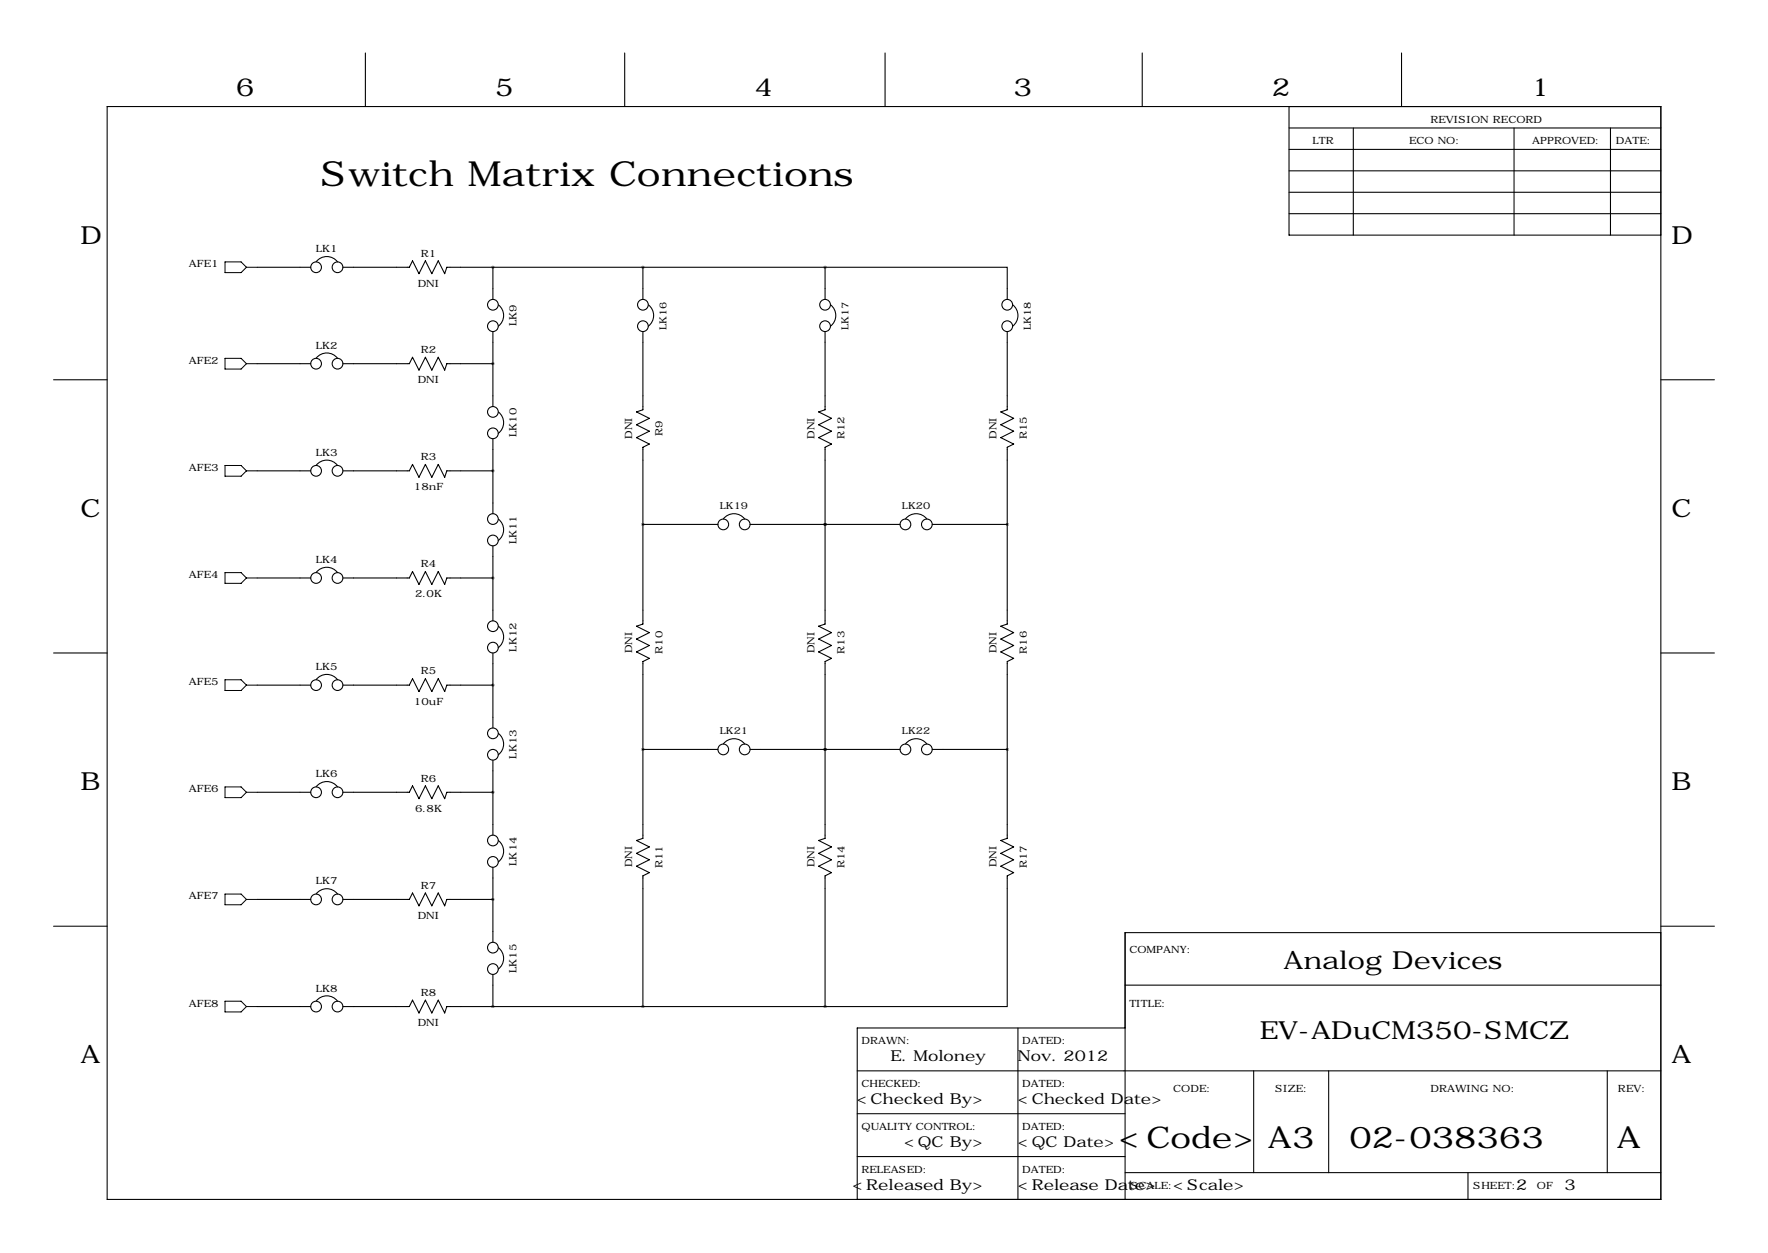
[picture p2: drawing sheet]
<svg xmlns="http://www.w3.org/2000/svg" width="419mm" height="297mm" viewBox="0 0 419 297" stroke-linecap="round" stroke-linejoin="round" font-family="sans-serif">
<g fill="none" stroke="#000" stroke-width=".25">
<path d="M86.6 12.6v12.7M148.1 12.6v12.7M209.8 12.6v12.7M270.8 12.6v12.7M332.2 12.6v12.7M25.4 25.3h368.3v259h-368.3zM305.6 30.3h88.1M305.6 35.4h88.1M305.6 25.3v30.4h88.1M320.8 30.3v25.4M358.9 30.3v25.4M381.8 30.3v25.4"/>
<path d="M305.6 40.5h88.1M305.6 45.6h88.1M305.6 50.7h88.1M61 63.4h12.7M74.9 62a3.2 3.2 0 0 1 5.1 .1M81.3 63.4h15.7l.8-1.6 1.5 3.1 1.5-3.1 1.6 3.1 1.5-3.1 1.5 3.1 .5-1.5h89.7M116.8 63.4v7.6M116.8 78.6v17.8M118.1 72.3a3.2 3.2 0 0 1 0 5M152.4 63.4v7.6M152.4 78.6v18.5l-1.5 .5 3 1.6-3 1.5 3 1.5-3 1.5 3 1.6-1.5 .7v41.9l-1.5 .5 3 1.6-3 1.5 3 1.5-3 1.5 3 1.6-1.5 .7v41.9l-1.5 .5 3 1.6-3 1.5 3 1.5-3 1.5 3 1.6-1.5 .7v31M153.7 72.3a3.2 3.2 0 0 1 0 5"/>
<path d="M195.6 63.4h43.2v7.6M195.6 63.4v7.6M195.6 78.6v18.5l-1.5 .5 3 1.6-3 1.5 3 1.5-3 1.5 3 1.6-1.5 .7v41.9l-1.5 .5 3 1.6-3 1.5 3 1.5-3 1.5 3 1.6-1.5 .7v41.9l-1.5 .5 3 1.6-3 1.5 3 1.5-3 1.5 3 1.6-1.5 .7v31M196.9 72.3a3.2 3.2 0 0 1 0 5M238.8 78.6v18.5l-1.6 .5 3.1 1.6-3.1 1.5 3.1 1.5-3.1 1.5 3.1 1.6-1.5 .7v41.9l-1.6 .5 3.1 1.6-3.1 1.5 3.1 1.5-3.1 1.5 3.1 1.6-1.5 .7v41.9l-1.6 .5 3.1 1.6-3.1 1.5 3.1 1.5-3.1 1.5 3.1 1.6-1.5 .7v31h-43.2M240.1 72.3a3.2 3.2 0 0 1-.1 5M12.7 90h12.7M61 86.2h12.7M74.9 84.9a3.2 3.2 0 0 1 5.1 0M81.3 86.2h15.7l.8-1.5 1.5 3 1.5-3 1.6 3 1.5-3 1.5 3 .5-1.5h10.9M118.1 97.7a3.2 3.2 0 0 1 0 5M393.7 90h12.7"/>
<path d="M61 111.6h12.7M74.9 110.3a3.2 3.2 0 0 1 5.1 0M81.3 111.6h15.7l.8-1.5 1.5 3 1.5-3 1.6 3 1.5-3 1.5 3 .5-1.5h10.9M116.8 104v17.8M61 137h12.7M74.9 135.7a3.2 3.2 0 0 1 5.1 0M81.3 137h15.7l.8-1.5 1.5 3 1.5-3 1.6 3 1.5-3 1.5 3 .5-1.5h10.9M116.8 129.4v17.8M118.1 123.1a3.2 3.2 0 0 1 0 5M152.4 124.3h17.8M171.5 123a3.2 3.2 0 0 1 5 0M177.8 124.3h35.6"/>
<path d="M195.6 124.3h.1M214.6 123a3.2 3.2 0 0 1 5.1 0M221 124.3h17.8M12.7 154.8h12.7M116.8 154.8v17.8M118.1 148.5a3.2 3.2 0 0 1 0 5M393.7 154.8h12.7M61 162.4h12.7M74.9 161.1a3.2 3.2 0 0 1 5.1 0M81.3 162.4h15.7l.8-1.5 1.5 3 1.5-3 1.6 3 1.5-3 1.5 3 .5-1.5h10.9M118.1 173.9a3.2 3.2 0 0 1 0 5M152.4 177.7h17.8"/>
<path d="M171.5 176.3a3.2 3.2 0 0 1 5 .1M177.8 177.7h35.6M195.6 177.7h.1M214.6 176.3a3.2 3.2 0 0 1 5.1 .1M221 177.7h17.8M61 187.8h12.7M74.9 186.5a3.2 3.2 0 0 1 5.1 0M81.3 187.8h15.7l.8-1.5 1.5 3 1.5-3 1.6 3 1.5-3 1.5 3 .5-1.5h10.9M116.8 180.2v17.8M118.1 199.3a3.2 3.2 0 0 1 0 5M12.7 219.6h12.7M61 213.2h12.7"/>
<path d="M74.9 211.9a3.2 3.2 0 0 1 5.1 0M81.3 213.2h15.7l.8-1.5 1.5 3 1.5-3 1.6 3 1.5-3 1.5 3 .5-1.5h10.9M116.8 205.6v17.8M393.7 219.6h12.7M61 238.6h12.7M74.9 237.3a3.2 3.2 0 0 1 5.1 0M81.3 238.6h15.7l.8-1.5 1.5 3 1.5-3 1.6 3 1.5-3 1.5 3 .5-1.5h89.7M116.8 231v7.6M118.1 224.7a3.2 3.2 0 0 1 0 5M266.7 233.5h127M393.7 221.1h-127v63.2M203.2 253.9h190.5"/>
<path d="M241.3 243.7v40.6M266.7 243.7h-63.5v40.6M297.2 253.9v24.1M315 253.9v24.1M381 253.9v24.1M203.2 264h63.5M203.2 274.2h63.5M266.7 278h127M348 278v6.3"/>
<circle cx="74.9" cy="63.4" r="1.27"/>
<circle cx="80" cy="63.4" r="1.27"/>
<circle cx="116.8" cy="77.3" r="1.27"/>
<circle cx="116.8" cy="72.2" r="1.27"/>
<circle cx="152.4" cy="77.3" r="1.27"/>
<circle cx="152.4" cy="72.2" r="1.27"/>
<circle cx="195.6" cy="77.3" r="1.27"/>
<circle cx="195.6" cy="72.2" r="1.27"/>
<circle cx="238.8" cy="77.3" r="1.27"/>
<circle cx="238.8" cy="72.2" r="1.27"/>
<circle cx="74.9" cy="86.2" r="1.27"/>
<circle cx="80" cy="86.2" r="1.27"/>
<circle cx="116.8" cy="97.6" r="1.27"/>
<circle cx="74.9" cy="111.6" r="1.27"/>
<circle cx="80" cy="111.6" r="1.27"/>
<circle cx="116.8" cy="102.7" r="1.27"/>
<circle cx="74.9" cy="137" r="1.27"/>
<circle cx="80" cy="137" r="1.27"/>
<circle cx="116.8" cy="128.1" r="1.27"/>
<circle cx="116.8" cy="123" r="1.27"/>
<circle cx="171.4" cy="124.3" r="1.27"/>
<circle cx="176.5" cy="124.3" r="1.27"/>
<circle cx="214.6" cy="124.3" r="1.27"/>
<circle cx="219.7" cy="124.3" r="1.27"/>
<circle cx="116.8" cy="153.5" r="1.27"/>
<circle cx="116.8" cy="148.4" r="1.27"/>
<circle cx="74.9" cy="162.4" r="1.27"/>
<circle cx="80" cy="162.4" r="1.27"/>
<circle cx="116.8" cy="178.9" r="1.27"/>
<circle cx="116.8" cy="173.8" r="1.27"/>
<circle cx="171.4" cy="177.7" r="1.27"/>
<circle cx="176.5" cy="177.7" r="1.27"/>
<circle cx="214.6" cy="177.7" r="1.27"/>
<circle cx="219.7" cy="177.7" r="1.27"/>
<circle cx="74.9" cy="187.8" r="1.27"/>
<circle cx="80" cy="187.8" r="1.27"/>
<circle cx="116.8" cy="199.2" r="1.27"/>
<circle cx="74.9" cy="213.2" r="1.27"/>
<circle cx="80" cy="213.2" r="1.27"/>
<circle cx="116.8" cy="204.3" r="1.27"/>
<circle cx="74.9" cy="238.6" r="1.27"/>
<circle cx="80" cy="238.6" r="1.27"/>
<circle cx="116.8" cy="224.6" r="1.27"/>
<circle cx="116.8" cy="229.7" r="1.27"/>
</g>
<g fill="none" stroke="#000" stroke-width=".24">
<path d="M53.3 62.1h3.8l1.3 1.3-1.3 1.2h-3.8zM58.4 63.4h2.6M53.3 84.9h3.8l1.3 1.3-1.3 1.3h-3.8zM58.4 86.2h2.6M53.3 110.3h3.8l1.3 1.3-1.3 1.3h-3.8zM58.4 111.6h2.6M53.3 135.7h3.8l1.3 1.3-1.3 1.3h-3.8zM58.4 137h2.6M53.3 161.1h3.8l1.3 1.3-1.3 1.3h-3.8zM58.4 162.4h2.6M53.3 186.5h3.8l1.3 1.3-1.3 1.3h-3.8zM58.4 187.8h2.6"/>
<path d="M53.3 211.9h3.8l1.3 1.3-1.3 1.3h-3.8zM58.4 213.2h2.6M53.3 237.3h3.8l1.3 1.3-1.3 1.3h-3.8zM58.4 238.6h2.6"/>
</g>
<path d="M116.8 86.2a.05 .05 0 0 0 .1 0 .05 .05 0 0 0-.1 0zM116.8 111.6a.05 .05 0 0 0 .1 0 .05 .05 0 0 0-.1 0zM116.8 137a.05 .05 0 0 0 .1 0 .05 .05 0 0 0-.1 0zM116.8 162.4a.05 .05 0 0 0 .1 0 .05 .05 0 0 0-.1 0zM116.8 187.8a.05 .05 0 0 0 .1 0 .05 .05 0 0 0-.1 0zM116.8 213.2a.05 .05 0 0 0 .1 0 .05 .05 0 0 0-.1 0zM116.8 63.4a.05 .05 0 0 0 .1 0 .05 .05 0 0 0-.1 0zM116.8 238.6a.05 .05 0 0 0 .1 0 .05 .05 0 0 0-.1 0zM238.7 124.3a.05 .05 0 0 0 .1 0 .05 .05 0 0 0-.1 0zM238.7 177.7a.05 .05 0 0 0 .1 0 .05 .05 0 0 0-.1 0z" fill="#000" stroke="#000" stroke-width=".63"/>
<text font-size="8.2" x="76" y="44.1">Switch Matrix Connections</text>
<g font-size="7.1">
<text x="265.2" y="272.2">&lt;Code&gt;</text>
<text x="300.6" y="272.2">A3</text>
<text x="319.9" y="272.2">02-038363</text>
<text x="383.2" y="272.2">A</text>
</g>
<g font-size="5.9">
<text x="55.9" y="22.7">6</text>
<text x="117.3" y="22.7">5</text>
<text x="178.8" y="22.7">4</text>
<text x="240.3" y="22.7">3</text>
<text x="301.5" y="22.7">2</text>
<text x="363" y="22.7">1</text>
<text x="19" y="57.8">D</text>
<text x="396.2" y="57.8">D</text>
<text x="19" y="122.5">C</text>
<text x="396.2" y="122.5">C</text>
<text x="19" y="187.3">B</text>
<text x="396.2" y="187.3">B</text>
<text x="304.2" y="229.8">Analog Devices</text>
<text x="298.6" y="246.3">EV-ADuCM350-SMCZ</text>
<text x="19" y="252.1">A</text>
<text x="396.2" y="252.1">A</text>
</g>
<g font-size="3.6">
<text x="211.1" y="251.6">E. Moloney</text>
<text x="241.3" y="251.6">Nov. 2012</text>
<text x="203.1" y="261.8">&lt;Checked By&gt;</text>
<text x="241.3" y="261.8">&lt;Checked Date&gt;</text>
<text x="214.3" y="271.9">&lt;QC By&gt;</text>
<text x="241.3" y="271.9">&lt;QC Date&gt;</text>
<text x="202.1" y="282.1">&lt;Released By&gt;</text>
<text x="241.3" y="282.1">&lt;Release Date&gt;</text>
<text x="278.1" y="282.1">&lt;Scale&gt;</text>
<text x="359.4" y="282.1">2</text>
<text x="370.8" y="282.1">3</text>
</g>
<g font-size="2.4">
<text x="339.1" y="29.1">REVISION RECORD</text>
<text x="311.1" y="34.1">LTR</text>
<text x="334" y="34.1">ECO NO:</text>
<text x="363.2" y="34.1">APPROVED:</text>
<text x="383" y="34.1">DATE:</text>
<text x="74.9" y="59.8">LK1</text>
<text x="44.8" y="63.4">AFE1</text>
<text x="99.8" y="60.8">R1</text>
<text x="99" y="68">DNI</text>
<text x="122.5" y="77.4" transform="rotate(-90 122.5 77.4)">LK9</text>
<text x="74.9" y="82.7">LK2</text>
<text x="99.8" y="83.7">R2</text>
<text x="44.8" y="86.2">AFE2</text>
<text x="99" y="90.8">DNI</text>
<text x="122.5" y="103.7" transform="rotate(-90 122.5 103.7)">LK10</text>
<text x="149.9" y="104" transform="rotate(-90 149.9 104)">DNI</text>
<text x="157" y="103.3" transform="rotate(-90 157 103.3)">R9</text>
<text x="193" y="104" transform="rotate(-90 193 104)">DNI</text>
<text x="200.2" y="104.2" transform="rotate(-90 200.2 104.2)">R12</text>
<text x="236.2" y="104" transform="rotate(-90 236.2 104)">DNI</text>
<text x="243.4" y="104.2" transform="rotate(-90 243.4 104.2)">R15</text>
<text x="44.8" y="111.6">AFE3</text>
<text x="74.9" y="108.1">LK3</text>
<text x="99.8" y="109.1">R3</text>
<text x="98.1" y="116.2">18nF</text>
<text x="122.5" y="129.1" transform="rotate(-90 122.5 129.1)">LK11</text>
<text x="44.8" y="137">AFE4</text>
<text x="74.9" y="133.5">LK4</text>
<text x="99.8" y="134.5">R4</text>
<text x="98.4" y="141.6">2.0K</text>
<text x="122.5" y="154.5" transform="rotate(-90 122.5 154.5)">LK12</text>
<text x="149.9" y="154.8" transform="rotate(-90 149.9 154.8)">DNI</text>
<text x="157" y="155" transform="rotate(-90 157 155)">R10</text>
<text x="193" y="154.8" transform="rotate(-90 193 154.8)">DNI</text>
<text x="200.2" y="155" transform="rotate(-90 200.2 155)">R13</text>
<text x="236.2" y="154.8" transform="rotate(-90 236.2 154.8)">DNI</text>
<text x="243.4" y="155" transform="rotate(-90 243.4 155)">R16</text>
<text x="74.9" y="158.9">LK5</text>
<text x="99.8" y="159.9">R5</text>
<text x="44.8" y="162.4">AFE5</text>
<text x="98.1" y="167">10uF</text>
<text x="122.5" y="179.9" transform="rotate(-90 122.5 179.9)">LK13</text>
<text x="74.9" y="184.3">LK6</text>
<text x="99.8" y="185.3">R6</text>
<text x="44.8" y="187.8">AFE6</text>
<text x="98.4" y="192.4">6.8K</text>
<text x="74.9" y="209.7">LK7</text>
<text x="122.5" y="205.3" transform="rotate(-90 122.5 205.3)">LK14</text>
<text x="149.9" y="205.6" transform="rotate(-90 149.9 205.6)">DNI</text>
<text x="157" y="205.8" transform="rotate(-90 157 205.8)">R11</text>
<text x="193" y="205.6" transform="rotate(-90 193 205.6)">DNI</text>
<text x="200.2" y="205.8" transform="rotate(-90 200.2 205.8)">R14</text>
<text x="236.2" y="205.6" transform="rotate(-90 236.2 205.6)">DNI</text>
<text x="243.4" y="205.8" transform="rotate(-90 243.4 205.8)">R17</text>
<text x="44.8" y="213.2">AFE7</text>
<text x="99.8" y="210.7">R7</text>
<text x="99" y="217.8">DNI</text>
<text x="267.7" y="225.9">COMPANY:</text>
<text x="122.5" y="230.7" transform="rotate(-90 122.5 230.7)">LK15</text>
<text x="44.8" y="238.6">AFE8</text>
<text x="74.9" y="235.1">LK8</text>
<text x="99.8" y="236.1">R8</text>
<text x="267.7" y="238.6">TITLE:</text>
<text x="99" y="243.2">DNI</text>
<text x="204.2" y="247.5">DRAWN:</text>
<text x="242.3" y="247.5">DATED:</text>
<text x="204.2" y="257.7">CHECKED:</text>
<text x="242.3" y="257.7">DATED:</text>
<text x="278.1" y="258.9">CODE:</text>
<text x="302.3" y="258.9">SIZE:</text>
<text x="339.1" y="258.9">DRAWING NO:</text>
<text x="383.5" y="258.9">REV:</text>
<text x="204.2" y="267.8">QUALITY CONTROL:</text>
<text x="242.3" y="267.8">DATED:</text>
<text x="204.2" y="278">RELEASED:</text>
<text x="242.3" y="278">DATED:</text>
<text x="268" y="281.8">SCALE:</text>
<text x="349.2" y="281.8">SHEET:</text>
<text x="364.3" y="281.8">OF</text>
</g>
<g font-size="2.3">
<text x="158" y="78.1" transform="rotate(-90 158 78.1)">LK16</text>
<text x="201.2" y="78.1" transform="rotate(-90 201.2 78.1)">LK17</text>
<text x="244.3" y="78.1" transform="rotate(-90 244.3 78.1)">LK18</text>
<text x="170.6" y="120.8">LK19</text>
<text x="213.8" y="120.8">LK20</text>
<text x="170.6" y="174.1">LK21</text>
<text x="213.8" y="174.1">LK22</text>
</g>
</svg>
